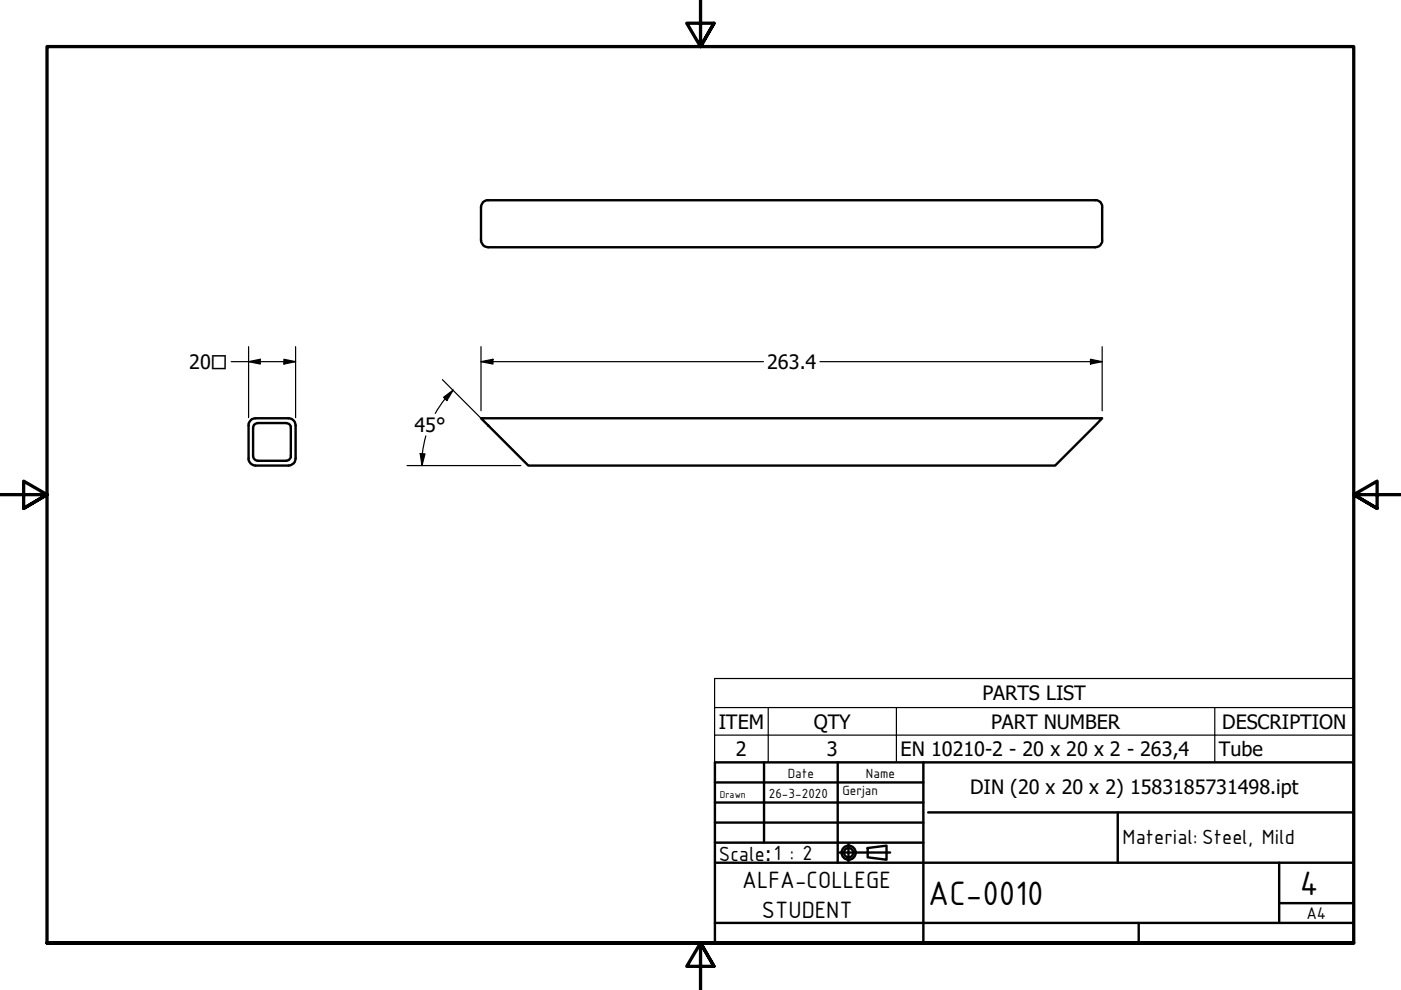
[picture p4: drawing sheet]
<svg xmlns="http://www.w3.org/2000/svg" width="297mm" height="210mm" viewBox="0 0 297 210" stroke-linecap="round" stroke-linejoin="round" font-family="sans-serif">
<!-- layer: Visible (ANSI) -->
<path d="M102.4 42.8l.7-.3h129.1a1.33 1.33 0 0 1 1.5 1.4v7a1.42 1.42 0 0 1-1.5 1.5h-128.7a1.52 1.52 0 0 1-1.5-1.5v-7zM53.1 89.1l.3-.2 .8-.2h7a1.52 1.52 0 0 1 1.5 1.5v7a1.52 1.52 0 0 1-1.5 1.5h-7a1.52 1.52 0 0 1-1.5-1.5v-7.4zM53.8 90.1l.9-.4h6a.96 .96 0 0 1 1 1v6a1.05 1.05 0 0 1-1 1h-6a1.05 1.05 0 0 1-1-1v-6zM102 88.7h131.7l-10 10h-111.7z" fill="none" stroke="#000" stroke-width=".51"/>
<!-- layer: Symbol (ANSI) -->
<path d="M151.5 150v-6.1h135.5v6.1M151.5 150h135.5v5.9M151.5 150v11.6h135.5v-5.7M151.5 155.9h135.5M162.9 150v11.6M190.1 150v11.6M257.6 150v11.6" fill="none" stroke="#000" stroke-width=".25"/>
<!-- layer: Border (ISO) -->
<path d="M148.5 -.1v10l-2.9-5h5.8l-2.9 5 2.9-5M0 104.9h10l-5-2.9v5.8l5-2.9-5 2.9M297 104.9h-10l5-2.9v5.8l-5-2.9 5 2.9M10 199.9v-190h277v190h-277h277M151.4 204.9l-2.9-5 2.9 5h-5.8l2.9-5v10" fill="none" stroke="#000" stroke-width=".7"/>
<!-- layer: Title (ANSI) -->
<path d="M196.8 172.2h90.2M237 172.2v10.7" fill="none" stroke="#000" stroke-width=".51"/>
<!-- layer: Title (ISO) -->
<g fill="none" stroke="#000" stroke-width=".51">
<path d="M151.6 161.6h135.4v38.3h-135.4zM151.6 165.9h44.2M151.6 170.2h44.2M151.6 174.4h44.2M151.6 178.7h44.2M162 161.6v17.1M177.6 161.6v21.3M179.9 178.9v3.8M184 179.8l4-.5v3l-4-.5zM195.8 161.6v38.3M151.6 195.7h135.4M151.6 182.9h135.4"/>
<path d="M178 180.8h10.7M241.4 195.7v4.2M271.2 191.5h15.8M271.2 182.9v12.8"/>
<circle cx="179.9" cy="180.8" r="1.49"/>
<circle cx="179.9" cy="180.8" r=".98"/>
</g>
<!-- layer: Dimension (ANSI) -->
<g fill="none" stroke="#000" stroke-width=".25">
<path d="M49 76.7h13.7M52.7 76.7l2.5-.5v1zM52.7 73.5v15.1M60.2 76.2l2.5 .5-2.5 .5zM62.7 73.5v15.1M102 76.7l2.5-.5v1zM102 76.7h59.9M102 73.5v13.6M173.9 76.7h59.8M231.2 76.2l2.5 .5-2.5 .5zM233.7 73.5v13.6M86.3 98.7h24.1"/>
<path d="M89.1 96.2h1l-.6 2.5zM89.6 96.2l-.1 2.5M90.3 92.4l-.8 3.8M93.8 80.5l8.6 8.6M94 84.2l2.1-1.5-1.4 2.2zM96.1 82.7l-2.1 2.4-1.7 2.6"/>
</g>
<g fill="#000">
<path d="M52.7 76.7l2.5-.5v1z" fill-rule="evenodd"/>
<path d="M60.2 76.2l2.5 .5-2.5 .5z" fill-rule="evenodd"/>
<path d="M102 76.7l2.5-.5v1z" fill-rule="evenodd"/>
<path d="M231.2 76.2l2.5 .5-2.5 .5z" fill-rule="evenodd"/>
<path d="M89.1 96.2h1l-.6 2.5z" fill-rule="evenodd"/>
<path d="M94 84.2l2.1-1.5-1.4 2.2z" fill-rule="evenodd"/>
</g>
<g font-size="7.7">
<text x="196.8" y="191.8">AC-0010</text>
<text x="275.6" y="189.7">4</text>
</g>
<g font-size="5.4">
<text x="157.4" y="188.4">ALFA-COLLEGE</text>
<text x="161.5" y="194.6">STUDENT</text>
</g>
<g font-size="4.7">
<text x="238" y="179">Material: Steel, Mild</text>
<text x="152.4" y="182.5">Scale</text>
</g>
<g font-size="4.2">
<text x="40.1" y="78.2">20□</text>
<text x="162.6" y="78.2">263.4</text>
<text x="87.9" y="91.5">45°</text>
<text x="208.3" y="148.5">PARTS LIST</text>
<text x="152.4" y="154.5">ITEM</text>
<text x="172.5" y="154.5">QTY</text>
<text x="210.1" y="154.5">PART NUMBER</text>
<text x="259.1" y="154.5">DESCRIPTION</text>
<text x="156" y="160.3">2</text>
<text x="175.3" y="160.3">3</text>
<text x="190.9" y="160.3">EN 10210-2 - 20 x 20 x 2 - 263,4</text>
<text x="258.4" y="160.4">Tube</text>
<text x="205.7" y="168.4">DIN (20 x 20 x 2) 1583185731498.ipt</text>
<text x="162.2" y="182.5">:1 : 2</text>
</g>
<text font-size="3.9" x="277" y="194.9">A4</text>
<g font-size="3">
<text x="167" y="164.9">Date</text>
<text x="183.6" y="164.9">Name</text>
<text x="163" y="169.1">26-3-2020</text>
<text x="178.6" y="168.6">Gerjan</text>
</g>
<text font-size="2.3" x="152.6" y="169.1">Drawn</text>
</svg>
